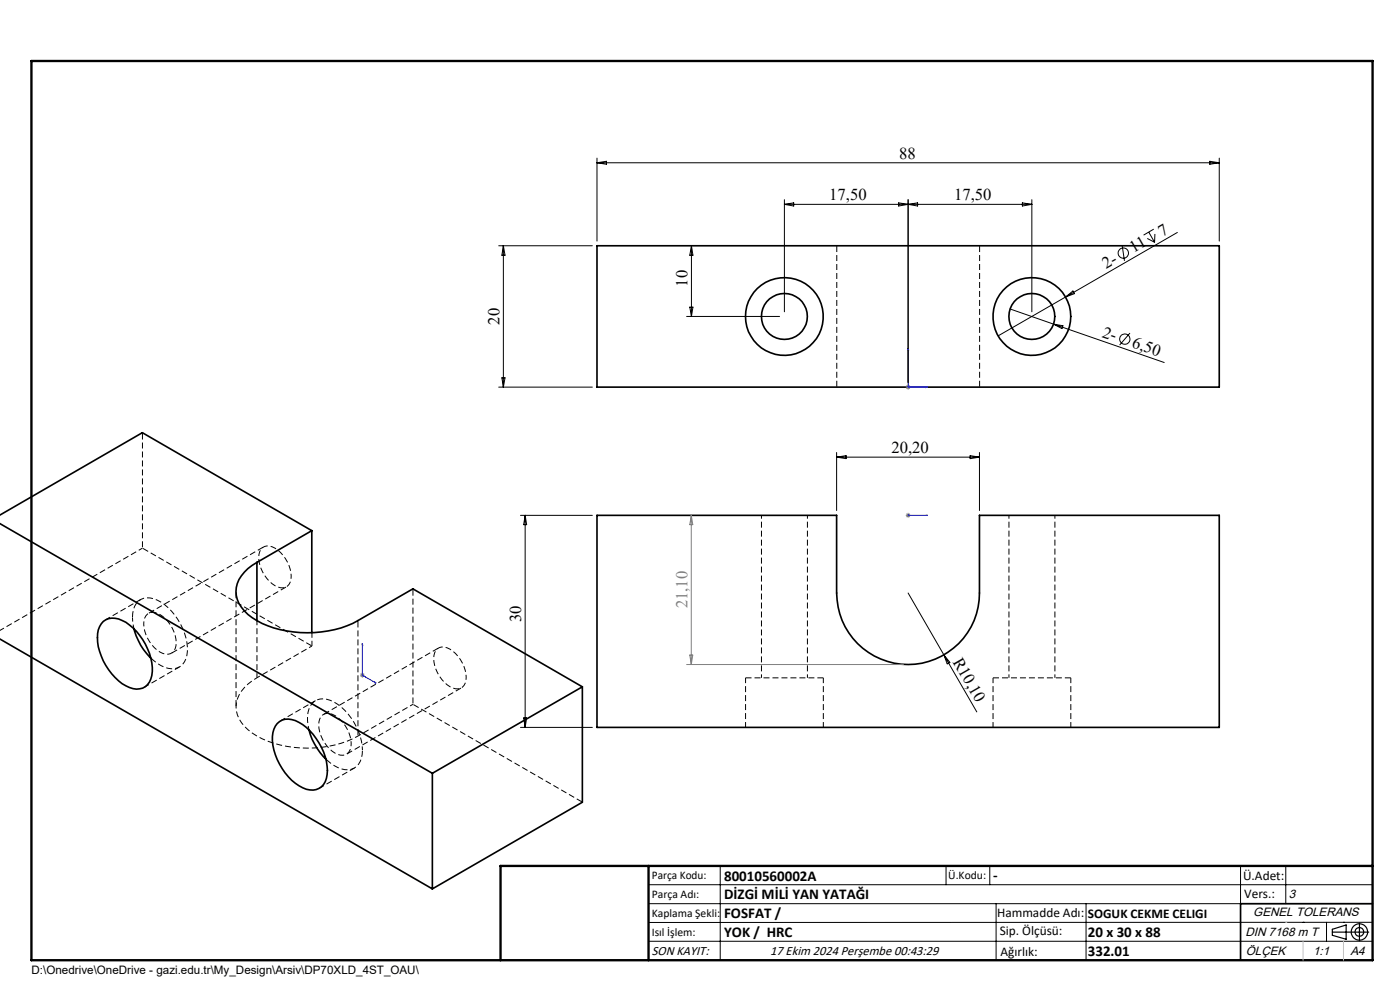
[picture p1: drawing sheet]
<svg xmlns="http://www.w3.org/2000/svg" width="297mm" height="210mm" viewBox="0 0 297 210" stroke-linecap="round" stroke-linejoin="round" font-family="sans-serif">
<path d="M174.7 143.8h-16.5M227.2 143.8h-16.5" fill="none" stroke="#000" stroke-width=".21" stroke-dasharray="1.3 .6" stroke-linecap="butt"/>
<path d="M158.2 143.8v10.5M174.7 154.3v-10.5M210.7 143.8v10.5M227.2 154.3v-10.5" fill="none" stroke="#000" stroke-width=".21" stroke-dasharray="1.3 .6" stroke-dashoffset=".1" stroke-linecap="butt"/>
<path d="M161.5 109.3v34.5M214 109.3v34.5M76.9 159.1a12.6 12.6 0 0 0-6.8-10.5 3.2 3.2 0 0 0-4.8 2.5 8.5 8.5 0 0 0 .2 3.7M171.3 143.8v-34.5M223.8 143.8v-34.5" fill="none" stroke="#000" stroke-width=".21" stroke-dasharray="1.3 .6" stroke-dashoffset=".5" stroke-linecap="butt"/>
<g fill="none" stroke="#000" stroke-width=".35">
<path d="M126.6 52.1h132.1v30h-132.1zM-.1 109.3l30.3-17.5 35.9 20.8M0 111.1l91.7 52.9M54.5 119.3a7.6 7.6 0 0 0-4.4 6.2 7.6 7.6 0 0 0 4.4 6.1 23.5 23.5 0 0 0 21.4 0l11.7-6.7 35.9 20.8M54.5 119.3v12.3M66.1 112.6l-11.6 6.7M66.1 112.6v21.6M126.6 109.3h50.9v16.5a15.2 15.2 0 0 0 15.1 15.2 15.2 15.2 0 0 0 15.2-15.2v-16.5h50.9v45h-132.1zM0 135.5l91.7 53.1M21.9 131.8a3.6 3.6 0 0 1 4-.2 12.2 12.2 0 0 1 6.3 11.7 3.2 3.2 0 0 1-4.8 2.5 12.4 12.4 0 0 1-6.7-11.4 4.3 4.3 0 0 1 1.2-2.6zM28.4 133.4a13.5 13.5 0 0 0 3.6 6.2M58.8 153.5a3.5 3.5 0 0 1 4.6-.3 12.6 12.6 0 0 1 6 11.1 3.3 3.3 0 0 1-5.2 2.8 12.4 12.4 0 0 1-6.3-11.7l.2-.7z"/>
<path d="M65.5 154.8a13.5 13.5 0 0 0 3.6 6.2M123.5 145.7l-31.8 18.3M123.5 145.7v24.5l-31.8 18.4M91.7 164v24.6M291.2 191.7h-28v12"/>
<circle cx="166.4" cy="67.1" r="8.2"/>
<circle cx="166.4" cy="67.1" r="4.9"/>
<circle cx="218.9" cy="67.1" r="4.9"/>
<circle cx="218.9" cy="67.1" r="8.2"/>
</g>
<path d="M177.5 82.1v-30M207.8 82.1v-30M30.2 116.3l36 20.7M55.9 116l-24.4 14.1M32 139.6a5.8 5.8 0 0 0 5.7 2.1 4 4 0 0 0 2.1-4.5 12.7 12.7 0 0 0-6.4-9.9 3.3 3.3 0 0 0-5.2 2.8l-.1 .9M36.4 138.6l24.4-14.1M93 137.5l-24.4 14M73.5 160l24.4-14.1M87.6 149.4l36 20.8M69.1 161a6.2 6.2 0 0 0 5.4 2.2 3.7 3.7 0 0 0 2.4-4.1" fill="none" stroke="#000" stroke-width=".21" stroke-dasharray="1.3 .6" stroke-dashoffset="-.1" stroke-linecap="butt"/>
<path d="M30.5 132.3a2.1 2.1 0 0 1 1-2.2 2.1 2.1 0 0 1 2.4 .3 7.4 7.4 0 0 1 3.4 6.6 2.03 2.03 0 0 1-1.3 1.7 2.03 2.03 0 0 1-2.1-.4 7.6 7.6 0 0 1-3.4-6M61.8 122.2a7.4 7.4 0 0 0-4.1-6.2 2.03 2.03 0 0 0-2.1 .2 2.03 2.03 0 0 0-.7 2.1 7.4 7.4 0 0 0 4 6.2 2.03 2.03 0 0 0 2.2-.2 2.03 2.03 0 0 0 .7-2.1M74.5 157.8a7.4 7.4 0 0 0-4-6.3 2.03 2.03 0 0 0-2.2 .3 2.03 2.03 0 0 0-.7 2 7.4 7.4 0 0 0 4.1 6.2 2.03 2.03 0 0 0 2.1-.2 2.03 2.03 0 0 0 .7-2M98.9 143.7a7.4 7.4 0 0 0-4-6.3 2.03 2.03 0 0 0-2.2 .3 2.03 2.03 0 0 0-.7 2 7.4 7.4 0 0 0 4.1 6.2 2.03 2.03 0 0 0 2.1-.2 2.03 2.03 0 0 0 .7-2" fill="none" stroke="#000" stroke-width=".21" stroke-dasharray="1.3 .6" stroke-dashoffset=".7" stroke-linecap="butt"/>
<path d="M30.2 91.8v24.5M50.1 125.5v24.5M75.9 156.1v-24.5M87.6 149.4v-24.5" fill="none" stroke="#000" stroke-width=".21" stroke-dasharray="1.3 .6" stroke-dashoffset="-.2" stroke-linecap="butt"/>
<path d="M66.2 137l-11.7 6.8M54.5 143.8a7.6 7.6 0 0 0-4.4 6.2 7.6 7.6 0 0 0 4.4 6.1 23.7 23.7 0 0 0 21.4 0M75.9 156.1l11.7-6.7" fill="none" stroke="#000" stroke-width=".21" stroke-dasharray="1.3 .6" stroke-dashoffset=".6" stroke-linecap="butt"/>
<path d="M-.1 133.7l30.3-17.4M28.1 131l.3 2.4" fill="none" stroke="#000" stroke-width=".21" stroke-dasharray="1.3 .6" stroke-dashoffset=".4" stroke-linecap="butt"/>
<path d="M29.8 127.2l-7.4 4.3M66.2 137v-2.8M30.6 145.8l7.5-4.3M66.9 148.6l-7.4 4.3M67.8 167.2l7.4-4.3" fill="none" stroke="#000" stroke-width=".21" stroke-dasharray="1.3 .6" stroke-dashoffset=".2" stroke-linecap="butt"/>
<path d="M54.5 143.8v-12.2" fill="none" stroke="#000" stroke-width=".21" stroke-dasharray="1.3 .6" stroke-dashoffset=".3" stroke-linecap="butt"/>
<g fill="none" stroke="#000" stroke-width=".21">
<path d="M126.6 33.5v17.6M126.6 34.5h132.1M126.6 34.5l2.1-.3v.6zM256.6 34.2l2.1 .3-2.1 .3zM258.7 33.5v17.6M105.8 52.1h19.9M106.8 52.1l.3 2h-.6zM106.8 52.1v30M146.7 52.1v15M146.7 52.1l.3 2h-.7zM166.4 42.4v23.7M166.4 43.3l2-.3v.7z"/>
<path d="M190.6 43l2.1 .3-2.1 .4zM192.7 43.3l2-.3v.7zM192.7 42.4v38.7M216.9 43l2 .3-2 .4zM218.9 42.4v23.7M218.9 43.3h-52.5M238.1 52l.4 3.3M243.4 50.6l1.5 .8M243.7 49.2l1.2 2.2M244.8 48.6l-2.2 1.3M245 49.6l-.1 1.8M249.8 49.3l-23.7 13.7"/>
<path d="M145.7 67.1h19.7M146.3 65.1h.7l-.3 2zM214.3 65.5l9.2 3.2M223.5 68.7l23.5 8.2M223.5 68.7l2 .4-.2 .6zM226.1 63l-14.4 8.3M226.1 63l1.5-1.3 .3 .6zM239.7 70.7l-2.2 2.5M105.8 82.1h19.9M106.5 80.1h.6l-.3 2zM177.5 96v12.3M177.5 97h30.3"/>
<path d="M177.5 97l2-.3v.6zM205.8 96.7l2 .3-2 .3zM207.8 96v12.3M110.4 109.3h15.3M111.4 109.3v45M111.4 109.3l.3 2h-.6zM192.7 125.8l14.5 25.2M200.2 138.9l1.3 1.6-.6 .3zM110.4 154.3h15.3M111.1 152.3h.6l-.3 2zM137.6 187.7h153.6M137.6 191.7h153.6"/>
<path d="M137.6 199.7h153.6M152.8 183.7v20M200.7 183.7v4M210 183.7v4M211.3 191.7v12M230.4 191.7v12M263.2 183.7v20M272.8 183.7v8M276.4 195.6h.1M281.4 195.6v4.1M285 195.6h.1M291.2 195.6l-153.6 .1"/>
<circle cx="238.3" cy="53.7" r="1.09"/>
<circle cx="238.6" cy="71.9" r="1.08"/>
</g>
<g fill="none" stroke="#000" stroke-width=".25">
<path d="M282.6 197.7h7.8M282.6 197.1l3-.9v3l-3-.8zM288.4 195.8v3.8M106.2 203.7h185"/>
<circle cx="288.4" cy="197.7" r="1.74"/>
<circle cx="288.4" cy="197.7" r=".93"/>
</g>
<path d="M192.7 73.8v8.3h4.1M192.7 73.8l.1 .4h-.3zM196.4 82l.4 .1-.4 .1zM192.5 109.3h.3zM192.7 109.3h.1M192.7 109.3h4.1M196.8 109.3h-.4h.4M76.9 136.4v6.8l2.9 1.7M76.9 136.4v.4l-.1-.1zM79.5 144.7l.3 .2-.3-.1z" fill="none" stroke="#00f" stroke-width=".21"/>
<g fill="none" stroke="#808080" stroke-width=".21">
<path d="M192.2 82.1h.9M192.3 81.8l.7 .7M192.7 81.6v1M193 81.8l-.7 .7M146.6 109.3v31.7M146.6 109.3l.4 2h-.7zM192.2 109.3h.9M192.3 109l.7 .7M192.7 108.8v1M193 109l-.7 .7M146.3 139h.7l-.4 2zM76.4 143.2h1"/>
<path d="M76.5 142.9l.7 .7M76.9 142.7v1M77.2 142.9l-.7 .7M145.7 141h46"/>
</g>
<path d="M6.7 12.9h284.5v190.8h-284.5zM137.6 183.7v20M291.2 183.7h-185v20" fill="none" stroke="#000" stroke-width=".5"/>
<path d="M276.4 199.7v4M285 199.7v4" fill="none" stroke="#c0c0c0" stroke-width=".21"/>
<path d="M272.8 195.6h.1" fill="none" stroke="#c0c0c0" stroke-width=".25"/>
<g fill="#00f">
<path d="M196.4 109.3h.4zM192.5 109.3h.3z"/>
<path d="M79.5 144.7l.3 .2-.3-.1zM76.9 136.4v.4l-.1-.1z"/>
<path d="M196.4 82l.4 .1-.4 .1zM192.7 73.8l.1 .4h-.3z"/>
</g>
<g font-size="3.5">
<text x="190.8" y="33.7">88</text>
<text x="175.9" y="42.5">17,50</text>
<text x="202.4" y="42.5">17,50</text>
<text x="240.4" y="53.7" transform="rotate(-30 240.4 53.7)">11</text>
<text x="246.5" y="50.2" transform="rotate(-30 246.5 50.2)">7</text>
<text x="234.7" y="57.1" transform="rotate(-30 234.7 57.1)">2-</text>
<text x="145.8" y="60.8" transform="rotate(-90 145.8 60.8)">10</text>
<text x="106" y="68.9" transform="rotate(-90 106 68.9)">20</text>
<text x="233.7" y="71.4" transform="rotate(19 233.7 71.4)">2-</text>
<text x="240" y="73.6" transform="rotate(19 240 73.6)">6,50</text>
<text x="189.1" y="96.1">20,20</text>
<text x="110.6" y="132" transform="rotate(-90 110.6 132)">30</text>
<text x="202" y="140.4" transform="rotate(60 202 140.4)">R10,10</text>
</g>
<text font-size="3.5" fill="#808080" x="145.8" y="129.1" transform="rotate(-90 145.8 129.1)">21,10</text>
<g font-size="3.2">
<text x="153.6" y="186.8">80010560002A</text>
<text x="153.6" y="190.8">DİZGİ MİLİ YAN YATAĞI</text>
<text x="210.7" y="186.6">-</text>
<text x="153.6" y="194.8">FOSFAT /</text>
<text x="153.6" y="198.8">YOK / HRC</text>
<text x="230.8" y="198.7">20 x 30 x 88</text>
<text x="230.8" y="202.8">332.01</text>
</g>
<g font-size="2.8">
<text x="263.7" y="186.7">Ü.Adet:</text>
<text x="263.9" y="190.5">Vers.:</text>
<text x="211.5" y="194.5">Hammadde Adı:</text>
<text x="230.8" y="194.7">SOGUK CEKME CELIGI</text>
<text x="138.3" y="202.6">SON KAYIT:</text>
<text x="163.4" y="202.6">17 Ekim 2024 Perşembe 00:43:29</text>
<text x="212.1" y="198.4">Sip. Ölçüsü:</text>
<text x="212.2" y="202.7">Ağırlık:</text>
</g>
<g font-size="2.6">
<text x="273.4" y="190.4">3</text>
<text x="265.9" y="194.4">GENEL TOLERANS</text>
<text x="264.2" y="198.5">DIN 7168 m T</text>
<text x="264.3" y="202.6">ÖLÇEK</text>
<text x="278.5" y="202.6">1:1</text>
<text x="286.5" y="202.6">A4</text>
</g>
<g font-size="2.5">
<text x="138.3" y="186.4">Parça Kodu:</text>
<text x="138.3" y="190.5">Parça Adı:</text>
<text x="201.2" y="186.5">Ü.Kodu:</text>
<text x="138.3" y="194.5">Kaplama Şekli:</text>
<text x="138.3" y="198.6">Isıl İşlem:</text>
<text x="6.7" y="206.7">D:\Onedrive\OneDrive - gazi.edu.tr\My_Design\Arsiv\DP70XLD_4ST_OAU\</text>
</g>
</svg>
